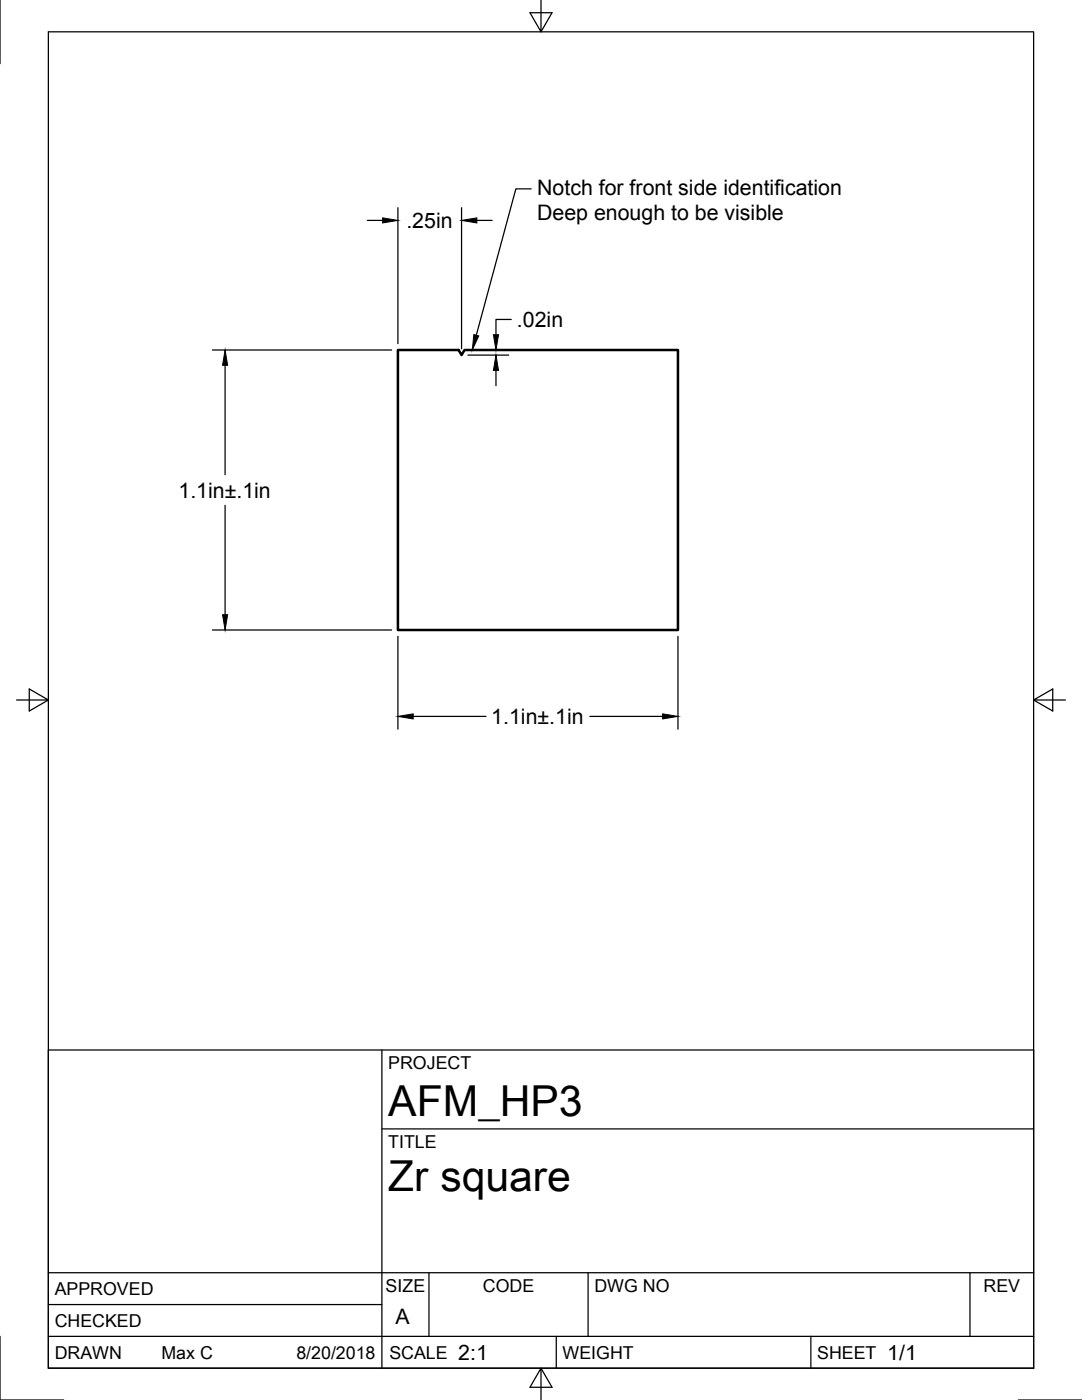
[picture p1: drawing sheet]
<svg xmlns="http://www.w3.org/2000/svg" width="216mm" height="279mm" viewBox="0 0 216 279" stroke-linecap="round" stroke-linejoin="round" font-family="sans-serif">
<!-- layer: Visible -->
<path d="M79.4 69.9h12.1l.6 1 .6-1h42.6v55.8h-55.9z" fill="none" stroke="#000" stroke-width=".5"/>
<!-- layer: Border -->
<path d="M0 0v12.7M9.7 6.4h196.5v266.7h-196.5zM107.9 0v6.4l-2.2-3.9h4.4l-2.2 3.9M3.3 139.7h6.4l-3.9-2.2v4.4l3.9-2.2M206.2 139.7l3.9 2.2v-4.4l-3.9 2.2h6.4M0 266.7v12.7h12.7M107.9 273.1l2.2 3.8h-4.4l2.2-3.8v6.3M203.2 279.4h12.7" fill="none" stroke="#000" stroke-width=".25"/>
<!-- layer: Titleblock -->
<path d="M9.7 209.6h196.5v63.5h-196.5zM76.2 209.6v63.5M76.2 225.3h130M9.7 254h196.5M85.6 254v12.7M117.3 254v12.7M193.5 254v12.7M9.7 266.7h196.5M9.7 260.4h66.5M111 266.7v6.4M161.8 266.7v6.4" fill="none" stroke="#000" stroke-width=".25"/>
<!-- layer: Dimensions -->
<g fill="none" stroke="#000" stroke-width=".25">
<path d="M73.3 44h3.1M79.4 41.4v27.2M92.1 41.4v28.2M95.1 44h3.1M42.4 69.9h35.7M44.9 72.9v21.8M93.4 70.9h8.1M94 69.9h7.5M99 73.9v3.1M102 63.8h-3v3M44.9 100.8v21.9M42.4 125.7h35.7"/>
<path d="M79.4 127v18.5M135.3 127v18.5M82.4 143h14.6M117.7 143h14.5"/>
</g>
<path d="M76.4 43.5l3 .5-3 .5zM92.1 44l3-.5v1zM44.9 69.9l.5 3h-1zM99 70.9l.5 3h-1zM98.5 66.8h1l-.5 3.1zM44.4 122.7h1l-.5 3zM79.4 143l3-.5v1zM132.2 142.5l3.1 .5-3.1 .5z" fill="#000" stroke="#000" stroke-width=".2"/>
<!-- layer: Annotations -->
<path d="M94.5 66.8l1 .2-1.3 2.9z" fill="#000" stroke="#000" stroke-width=".2"/>
<path d="M106 37.7h-3.1l-7.9 29.2" fill="none" stroke="#000" stroke-width=".25"/>
<g font-size="8.5">
<text x="77.5" y="222.8">AFM_HP3</text>
<text x="77.5" y="237.7">Zr square</text>
</g>
<g font-size="4.3">
<text x="107.2" y="38.8">Notch for front side identification</text>
<text x="81.1" y="45.5">.25in</text>
<text x="107.2" y="43.9">Deep enough to be visible</text>
<text x="103.1" y="65.3">.02in</text>
<text x="35.6" y="99.3">1.1in±.1in</text>
<text x="98" y="144.5">1.1in±.1in</text>
<text x="78.9" y="264.3">A</text>
<text x="91.4" y="271.4">2:1</text>
<text x="177" y="271.4">1/1</text>
</g>
<g font-size="3.5">
<text x="77.5" y="213.4">PROJECT</text>
<text x="77.5" y="229.1">TITLE</text>
<text x="77" y="257.8">SIZE</text>
<text x="96.3" y="257.8">CODE</text>
<text x="118.6" y="257.8">DWG NO</text>
<text x="196.2" y="257.8">REV</text>
<text x="10.9" y="258.4">APPROVED</text>
<text x="10.9" y="264.8">CHECKED</text>
<text x="10.9" y="271.1">DRAWN</text>
<text x="32.2" y="271.1">Max C</text>
<text x="59.1" y="271.1">8/20/2018</text>
<text x="77.7" y="271.1">SCALE</text>
<text x="112.3" y="271.1">WEIGHT</text>
<text x="163.1" y="271.1">SHEET</text>
</g>
</svg>
